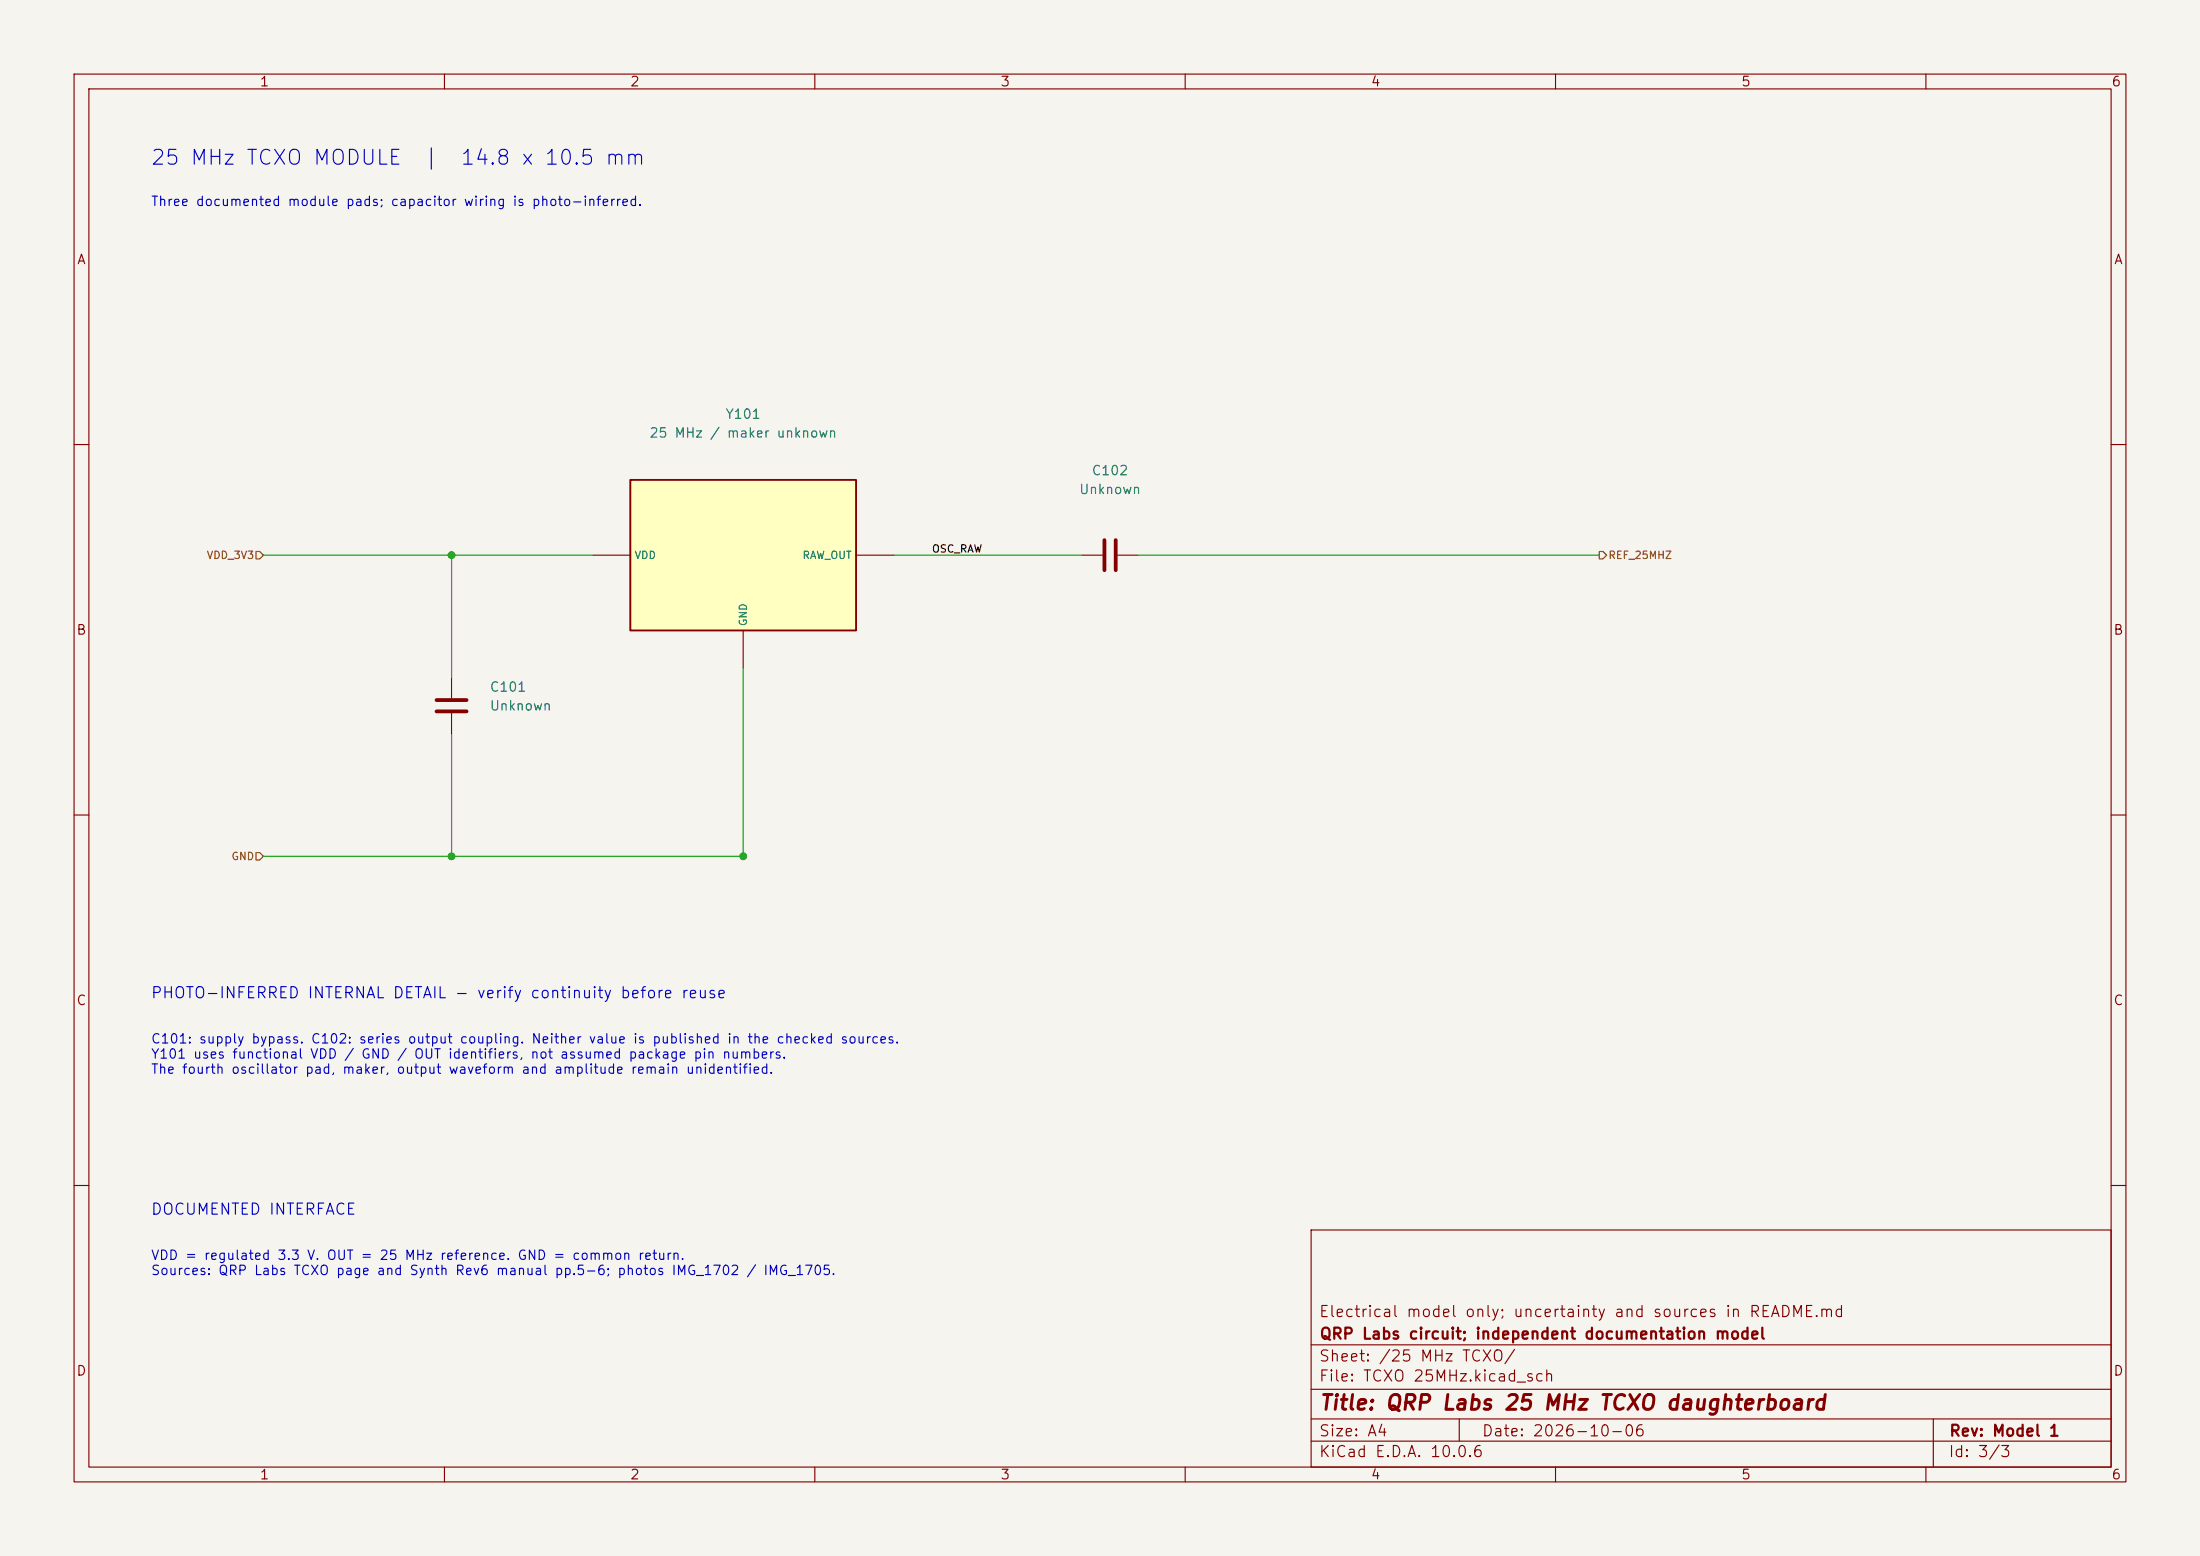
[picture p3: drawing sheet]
(kicad_sch
 (version 20260306)
 (generator "eeschema")
 (generator_version "10.0")
 (paper "A4")
 (title_block
  (title "QRP Labs 25 MHz TCXO daughterboard")
  (date "2026-10-06")
  (rev "Model 1")
  (company "QRP Labs circuit; independent documentation model")
  (comment 1 "Electrical model only; uncertainty and sources in README.md"))
 (lib_symbols
  (symbol "qrp-labs-models:C"
   (pin_numbers (hide yes))
   (pin_names
    (offset 0.254)) (exclude_from_sim no) (in_bom yes) (on_board yes)
   (in_pos_files yes)
   (duplicate_pin_numbers_are_jumpers no)
   (property "Reference" "C" (at 0.635 2.54 0) (show_name no) (do_not_autoplace no) (effects (font (size 1.27 1.27)) (justify left)))
   (property "Value" "C" (at 0.635 -2.54 0) (show_name no) (do_not_autoplace no) (effects (font (size 1.27 1.27)) (justify left)))
   (property "Footprint" "" (at 0.9652 -3.81 0) (show_name no) (do_not_autoplace no) (hide yes) (effects (font (size 1.27 1.27))))
   (property "Datasheet" "" (at 0 0 0) (show_name no) (do_not_autoplace no) (hide yes) (effects (font (size 1.27 1.27))))
   (property "Description" "Unpolarized capacitor" (at 0 0 0) (show_name no) (do_not_autoplace no) (hide yes) (effects (font (size 1.27 1.27))))
   (symbol "C_0_1"
    (polyline (pts (xy -2.032 0.762) (xy 2.032 0.762)) (stroke (width 0.508) (type default)) (fill (type none)))
    (polyline (pts (xy -2.032 -0.762) (xy 2.032 -0.762)) (stroke (width 0.508) (type default)) (fill (type none))))
   (symbol "C_1_1"
    (pin passive line (at 0 3.81 270) (length 2.794) (name "" (effects (font (size 1.27 1.27)))) (number "1" (effects (font (size 1.27 1.27)))))
    (pin passive line (at 0 -3.81 90) (length 2.794) (name "" (effects (font (size 1.27 1.27)))) (number "2" (effects (font (size 1.27 1.27))))))
   (embedded_fonts no))
  (symbol "qrp-labs-models:TCXO_Functional"
   (pin_names
    (offset 0.5))
   (pin_numbers (hide yes)) (exclude_from_sim yes) (in_bom no) (on_board no)
   (property "Reference" "Y" (at 0 15.16 0) (effects (font (size 1.27 1.27))))
   (property "Value" "25 MHz TCXO" (at 0 12.16 0) (effects (font (size 1.27 1.27))))
   (property "Footprint" "" (at 0 0 0) (effects (font (size 1 1)) (hide yes)))
   (property "Datasheet" "" (at 0 0 0) (effects (font (size 1 1)) (hide yes)))
   (property "Description" "Functional abstraction, not package pin numbers. Marking 25.00BN / D441. Maker and fourth pad function unknown." (at 0 0 0) (effects (font (size 1 1)) (hide yes)))
   (symbol "TCXO_Functional_0_1"
    (rectangle (start -15.24 10.16) (end 15.24 -10.16) (stroke (width 0.254) (type default)) (fill (type background))))
   (symbol "TCXO_Functional_1_1"
    (pin power_in line (at -20.32 0 0) (length 5.08) (name "VDD" (effects (font (size 1 1)))) (number "VDD" (effects (font (size 0.9 0.9)))))
    (pin output line (at 20.32 0 180) (length 5.08) (name "RAW_OUT" (effects (font (size 1 1)))) (number "OUT" (effects (font (size 0.9 0.9)))))
    (pin power_in line (at 0 -15.24 90) (length 5.08) (name "GND" (effects (font (size 1 1)))) (number "GND" (effects (font (size 0.9 0.9))))))
   (embedded_fonts no)))
 (text "25 MHz TCXO MODULE  |  14.8 x 10.5 mm"
  (at 20.32 20.32 0)
  (effects (font (size 2 2)) (justify left top)))
 (text "Three documented module pads; capacitor wiring is photo-inferred."
  (at 20.32 26.67 0)
  (effects (font (size 1.27 1.27)) (justify left top)))
 (symbol
  (lib_id "qrp-labs-models:TCXO_Functional")
  (at 100.33 74.93 0)
  (unit 1)
  (exclude_from_sim yes)
  (in_bom yes)
  (on_board no)
  (dnp no)
  (property "Reference" "Y101" (at 100.33 55.88 0) (effects (font (size 1.27 1.27))))
  (property "Value" "25 MHz / maker unknown" (at 100.33 58.42 0) (effects (font (size 1.27 1.27))))
  (property "Footprint" "" (at 100.33 74.93 0) (effects (font (size 1.27 1.27)) (hide yes)))
  (property "Datasheet" "" (at 100.33 74.93 0) (effects (font (size 1.27 1.27)) (hide yes)))
  (property "Evidence" "Photo marking 25.00BN / D441. Functional pins only; fourth-pad function and physical pin numbers unknown." (at 100.33 74.93 0) (effects (font (size 1.27 1.27)) (hide yes)))
  (pin "VDD")
  (pin "OUT")
  (pin "GND"))
 (symbol
  (lib_id "qrp-labs-models:C")
  (at 60.96 95.25 0)
  (unit 1)
  (exclude_from_sim yes)
  (in_bom yes)
  (on_board yes)
  (dnp no)
  (property "Reference" "C101" (at 66.04 92.71 0) (effects (font (size 1.27 1.27)) (justify left)))
  (property "Value" "Unknown" (at 66.04 95.25 0) (effects (font (size 1.27 1.27)) (justify left)))
  (property "Footprint" "" (at 60.96 95.25 0) (effects (font (size 1.27 1.27)) (hide yes)))
  (property "Datasheet" "" (at 60.96 95.25 0) (effects (font (size 1.27 1.27)) (hide yes)))
  (property "Evidence" "Fitted in photo; VDD/GND bypass inferred from visible traces. Value unknown." (at 60.96 95.25 0) (effects (font (size 1.27 1.27)) (hide yes)))
  (pin "1")
  (pin "2"))
 (symbol
  (lib_id "qrp-labs-models:C")
  (at 149.86 74.93 90)
  (unit 1)
  (exclude_from_sim yes)
  (in_bom yes)
  (on_board yes)
  (dnp no)
  (property "Reference" "C102" (at 149.86 63.5 90) (effects (font (size 1.27 1.27))))
  (property "Value" "Unknown" (at 149.86 66.04 90) (effects (font (size 1.27 1.27))))
  (property "Footprint" "" (at 149.86 74.93 90) (effects (font (size 1.27 1.27)) (hide yes)))
  (property "Datasheet" "" (at 149.86 74.93 90) (effects (font (size 1.27 1.27)) (hide yes)))
  (property "Evidence" "Fitted in photo; series raw oscillator-to-OUT coupling inferred from visible traces. Value unknown." (at 149.86 74.93 90) (effects (font (size 1.27 1.27)) (hide yes)))
  (pin "1")
  (pin "2"))
 (hierarchical_label "VDD_3V3"
  (shape input)
  (at 35.56 74.93 0)
  (effects (font (size 1 1)) (justify right)))
 (wire
  (pts (xy 35.56 74.93) (xy 60.96 74.93))
  (stroke (width 0) (type default)))
 (wire
  (pts (xy 60.96 74.93) (xy 80.01 74.93))
  (stroke (width 0) (type default)))
 (junction
  (at 60.96 74.93)
  (diameter 0)
  (color 0 0 0 0))
 (wire
  (pts (xy 60.96 74.93) (xy 60.96 91.44))
  (stroke (width 0) (type default)))
 (wire
  (pts (xy 120.65 74.93) (xy 146.05 74.93))
  (stroke (width 0) (type default)))
 (label "OSC_RAW"
  (at 125.73 74.93 0)
  (effects (font (size 1 1)) (justify left bottom)))
 (wire
  (pts (xy 153.67 74.93) (xy 215.9 74.93))
  (stroke (width 0) (type default)))
 (hierarchical_label "REF_25MHZ"
  (shape output)
  (at 215.9 74.93 180)
  (effects (font (size 1 1)) (justify left)))
 (hierarchical_label "GND"
  (shape input)
  (at 35.56 115.57 0)
  (effects (font (size 1 1)) (justify right)))
 (wire
  (pts (xy 35.56 115.57) (xy 60.96 115.57))
  (stroke (width 0) (type default)))
 (wire
  (pts (xy 60.96 115.57) (xy 100.33 115.57))
  (stroke (width 0) (type default)))
 (wire
  (pts (xy 60.96 99.06) (xy 60.96 115.57))
  (stroke (width 0) (type default)))
 (wire
  (pts (xy 100.33 90.17) (xy 100.33 115.57))
  (stroke (width 0) (type default)))
 (junction
  (at 60.96 115.57)
  (diameter 0)
  (color 0 0 0 0))
 (junction
  (at 100.33 115.57)
  (diameter 0)
  (color 0 0 0 0))
 (text "PHOTO-INFERRED INTERNAL DETAIL - verify continuity before reuse"
  (at 20.32 133.35 0)
  (effects (font (size 1.5 1.5)) (justify left top)))
 (text "C101: supply bypass. C102: series output coupling. Neither value is published in the checked sources.\nY101 uses functional VDD / GND / OUT identifiers, not assumed package pin numbers.\nThe fourth oscillator pad, maker, output waveform and amplitude remain unidentified."
  (at 20.32 139.7 0)
  (effects (font (size 1.27 1.27)) (justify left top)))
 (text "DOCUMENTED INTERFACE"
  (at 20.32 162.56 0)
  (effects (font (size 1.5 1.5)) (justify left top)))
 (text "VDD = regulated 3.3 V. OUT = 25 MHz reference. GND = common return.\nSources: QRP Labs TCXO page and Synth Rev6 manual pp.5-6; photos IMG_1702 / IMG_1705."
  (at 20.32 168.91 0)
  (effects (font (size 1.27 1.27)) (justify left top)))
 (embedded_fonts no))
